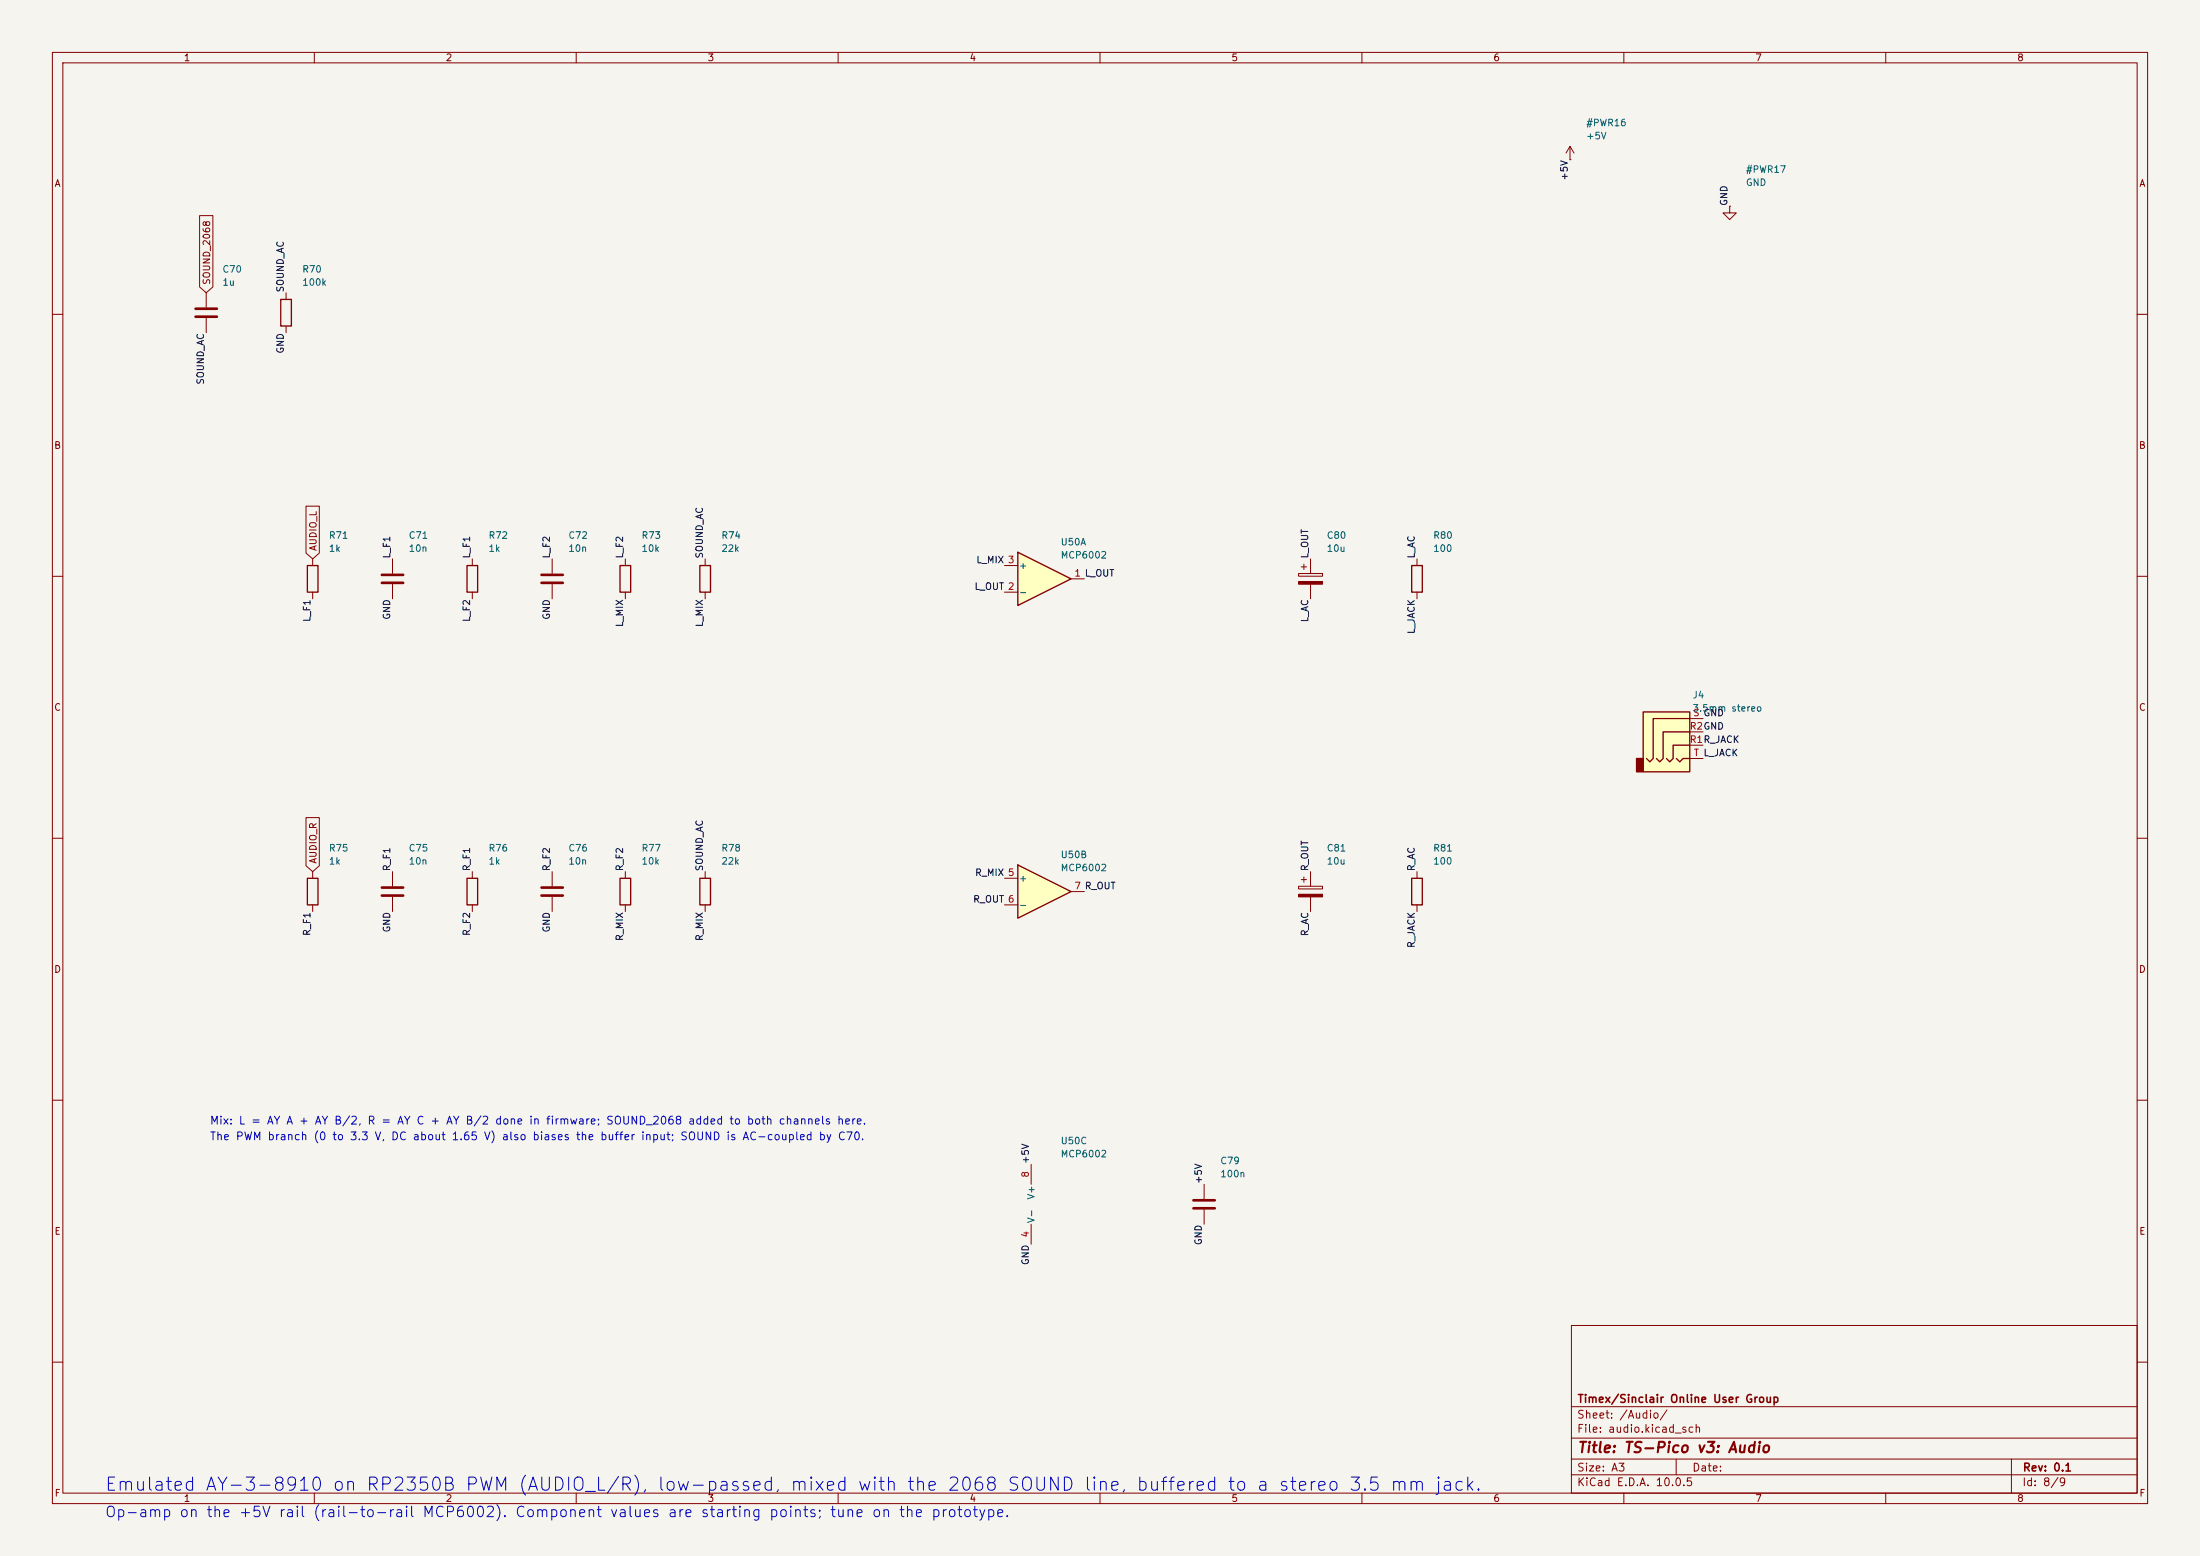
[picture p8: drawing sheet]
<svg xmlns="http://www.w3.org/2000/svg" width="420mm" height="297mm" viewBox="0 0 420 297" stroke-linecap="round" stroke-linejoin="round" font-family="sans-serif">
<path d="M0 0h420v297h-420z" fill="#f5f4ef" stroke="#f5f4ef" stroke-width=".19"/>
<g fill="none" stroke="#840000" stroke-width=".19">
<path d="M10 10h400v277h-400zM12 12h396v273h-396zM60 10v2M110 10v2M160 10v2M210 10v2M260 10v2M310 10v2M360 10v2M299.7 30.5h.1M299.7 27.9l-.7 1.3M299.7 27.9l.8 1.3"/>
<path d="M299.7 27.9v2.6M10 60h2M408 60h2M10 110h2M270.5 106.7v1.3M270.5 113v1.3M408 110h2M10 160h2M408 160h2M59.7 166.4v1.2M59.7 172.7v1.3M10 210h2"/>
<path d="M408 210h2M300 253h108v32h-108zM10 260h2M300 278.5h108M300 274.5h108M300 268.5h108M320 278.5v3M384 278.5v6.5M408 260h2M60 285v2M110 285v2M160 285v2"/>
<path d="M210 285v2M260 285v2M300 281.5h108M310 285v2M360 285v2"/>
</g>
<path d="M269.5 108h2v5h-2zM58.7 167.6h2v5.1h-2z" fill="none" stroke="#840000" stroke-width=".25"/>
<path d="M194.3 105.4l10.2 5.1-10.2 5.1z" fill="#ffffc2"/>
<path d="M53.6 57.2h2v5h-2zM58.7 108h2v5h-2zM89.2 108h2v5h-2zM118.4 108h2v5h-2zM133.6 108h2v5h-2zM194.3 105.4l10.2 5.1-10.2 5.1zM89.2 167.6h2v5.1h-2zM118.4 167.6h2v5.1h-2zM133.6 167.6h2v5.1h-2z" fill="none" stroke="#840000" stroke-width=".25"/>
<g fill="none" stroke="#840000" stroke-width=".19">
<path d="M330.2 39.4v1.2h1.3l-1.3 1.3-1.3-1.3h1.3M330.2 39.4h.1M39.4 55.9v2.8M54.6 55.9v1.3M39.4 60.7v2.8M54.6 62.2v1.3M59.7 106.7v1.3M59.7 113v1.3M74.9 106.7v2.8M74.9 111.5v2.8M90.2 106.7v1.3M90.2 113v1.3"/>
<path d="M105.4 106.7v2.8M105.4 111.5v2.8M119.4 106.7v1.3M119.4 113v1.3M134.6 106.7v1.3M134.6 113v1.3M191.8 113h2.5M191.8 108h2.5M204.5 110.5h2.5M247.9 109.5h4.6v.5h-4.6zM248.4 108.2h1M248.9 107.7v1"/>
<path d="M250.2 106.7v2.8M250.2 111.5v2.8M74.9 166.4v2.8M74.9 171.2v2.8M90.2 166.4v1.2M90.2 172.7v1.3M105.4 166.4v2.8M105.4 171.2v2.8M119.4 166.4v1.2M119.4 172.7v1.3M134.6 166.4v1.2M134.6 172.7v1.3"/>
<path d="M196.8 222.2v3.9M196.8 233.7v3.8M229.9 226.1v2.8M229.9 230.9v2.8"/>
</g>
<path d="M247.9 111h4.6v.5h-4.6z" fill="#840000" stroke="#840000" stroke-width=".19"/>
<path d="M37.3 58.9h4.1M37.3 60.5h4.1M72.9 109.7h4.1M72.9 111.3h4.1M103.4 109.7h4M103.4 111.3h4M72.9 169.4h4.1M72.9 170.9h4.1M103.4 169.4h4M103.4 170.9h4M227.8 229.1h4.1M227.8 230.6h4.1" fill="none" stroke="#840000" stroke-width=".51"/>
<path d="M194.3 165.1l10.2 5.1-10.2 5.1z" fill="#ffffc2"/>
<path d="M194.3 165.1l10.2 5.1-10.2 5.1zM269.5 167.6h2v5.1h-2z" fill="none" stroke="#840000" stroke-width=".25"/>
<path d="M191.8 167.6h2.5M191.8 172.7h2.5M204.5 170.2h2.5M247.9 169.2h4.6v.5h-4.6zM248.4 167.9h1M248.9 167.4v1M250.2 166.4v2.8M250.2 171.2v2.8M270.5 166.4v1.2M270.5 172.7v1.3" fill="none" stroke="#840000" stroke-width=".19"/>
<path d="M247.9 170.7h4.6v.5h-4.6z" fill="#840000" stroke="#840000" stroke-width=".19"/>
<path d="M313.7 135.9h8.9v11.4h-8.9z" fill="#ffffc2"/>
<path d="M312.4 144.8h1.3v2.5h-1.3z" fill="#840000" stroke="#840000" stroke-width=".25"/>
<path d="M313.7 135.9h8.9v11.4h-8.9zM322.6 137.2h-7v7.6l-.6 .6-.7-.6M322.6 139.7h-5.1v5.1l-.6 .6-.7-.6M320 144.8l.7 .6 .6-.6h1.3M322.6 142.2h-3.2v2.6l-.6 .6-.7-.6" fill="none" stroke="#840000" stroke-width=".25"/>
<path d="M38.1 41.2h2.5v13.6l-1.2 1.1-1.3-1.1zM58.4 96.6h2.6v9l-1.3 1.1-1.3-1.1zM322.6 139.7h2.5M322.6 137.2h2.5M58.4 156.1h2.6v9.2l-1.3 1.1-1.3-1.1zM322.6 142.2h2.5M322.6 144.8h2.5" fill="none" stroke="#840000" stroke-width=".19"/>
<text font-size="2.5" fill="#0000c2" x="19.9" y="285.2">Emulated AY-3-8910 on RP2350B PWM (AUDIO_L/R), low-passed, mixed with the 2068 SOUND line, buffered to a stereo 3.5 mm jack.</text>
<text font-size="2" fill="#840000" x="301" y="277.8">Title: TS-Pico v3: Audio</text>
<text font-size="2" fill="#0000c2" x="19.9" y="290.1">Op-amp on the +5V rail (rail-to-rail MCP6002). Component values are starting points; tune on the prototype.</text>
<g font-size="1.5" fill="#0000c2">
<text x="40" y="215">Mix: L = AY A + AY B/2, R = AY C + AY B/2 done in firmware; SOUND_2068 added to both channels here.</text>
<text x="40" y="218">The PWM branch (0 to 3.3 V, DC about 1.65 V) also biases the buffer input; SOUND is AC-coupled by C70.</text>
</g>
<g font-size="1.5" fill="#840000">
<text x="301" y="268.1">Timex/Sinclair Online User Group</text>
<text x="300.9" y="273.8">File: audio.kicad_sch</text>
<text x="300.9" y="271.1">Sheet: /Audio/</text>
<text x="300.9" y="281.2">Size: A3</text>
<text x="322.9" y="281.2">Date:</text>
<text x="386" y="281.2">Rev: 0.1</text>
<text x="300.9" y="284">KiCad E.D.A. 10.0.5</text>
<text x="385.9" y="284">Id: 8/9</text>
</g>
<g font-size="1.3" fill="#840000">
<text x="35" y="12">1</text>
<text x="85" y="12">2</text>
<text x="135" y="12">3</text>
<text x="185" y="12">4</text>
<text x="235" y="12">5</text>
<text x="285" y="12">6</text>
<text x="335" y="12">7</text>
<text x="385" y="12">8</text>
<text x="10.3" y="36">A</text>
<text x="408.3" y="36">A</text>
<text x="40.4" y="54.5" transform="rotate(-90 40.4 54.5)">SOUND_2068</text>
<text x="10.2" y="86">B</text>
<text x="408.2" y="86">B</text>
<text x="60.7" y="105.3" transform="rotate(-90 60.7 105.3)">AUDIO_L</text>
<text x="10.2" y="136">C</text>
<text x="408.2" y="136">C</text>
<text x="60.7" y="165" transform="rotate(-90 60.7 165)">AUDIO_R</text>
<text x="10.2" y="186">D</text>
<text x="408.2" y="186">D</text>
<text x="10.3" y="236">E</text>
<text x="408.3" y="236">E</text>
<text x="10.3" y="286">F</text>
<text x="35" y="287">1</text>
<text x="85" y="287">2</text>
<text x="135" y="287">3</text>
<text x="185" y="287">4</text>
<text x="235" y="287">5</text>
<text x="285" y="287">6</text>
<text x="335" y="287">7</text>
<text x="385" y="287">8</text>
<text x="408.3" y="286">F</text>
</g>
<g font-size="1.3" fill="#006464">
<text x="302.7" y="24.4">#PWR16</text>
<text x="302.7" y="26.9">+5V</text>
<text x="333.2" y="33.3">#PWR17</text>
<text x="333.2" y="35.8">GND</text>
<text x="42.4" y="52.3">C70</text>
<text x="57.6" y="52.3">R70</text>
<text x="42.4" y="54.8">1u</text>
<text x="57.6" y="54.8">100k</text>
<text x="62.7" y="103.1">R71</text>
<text x="62.7" y="105.6">1k</text>
<text x="77.9" y="103.1">C71</text>
<text x="77.9" y="105.6">10n</text>
<text x="93.2" y="103.1">R72</text>
<text x="93.2" y="105.6">1k</text>
<text x="108.4" y="103.1">C72</text>
<text x="108.4" y="105.6">10n</text>
<text x="122.4" y="103.1">R73</text>
<text x="122.4" y="105.6">10k</text>
<text x="137.6" y="103.1">R74</text>
<text x="137.6" y="105.6">22k</text>
<text x="202.4" y="104.4">U50A</text>
<text x="202.4" y="106.9">MCP6002</text>
<text x="253.2" y="103.1">C80</text>
<text x="253.2" y="105.6">10u</text>
<text x="273.5" y="103.1">R80</text>
<text x="273.5" y="105.6">100</text>
<text x="194.4" y="114">-</text>
<text x="194.4" y="108.9">+</text>
<text x="323" y="133.6">J4</text>
<text x="323" y="136.1">3.5mm stereo</text>
<text x="62.7" y="162.8">R75</text>
<text x="62.7" y="165.3">1k</text>
<text x="77.9" y="162.8">C75</text>
<text x="77.9" y="165.3">10n</text>
<text x="93.2" y="162.8">R76</text>
<text x="93.2" y="165.3">1k</text>
<text x="108.4" y="162.8">C76</text>
<text x="108.4" y="165.3">10n</text>
<text x="122.4" y="162.8">R77</text>
<text x="122.4" y="165.3">10k</text>
<text x="137.6" y="162.8">R78</text>
<text x="137.6" y="165.3">22k</text>
<text x="202.4" y="164.1">U50B</text>
<text x="202.4" y="166.6">MCP6002</text>
<text x="253.2" y="162.8">C81</text>
<text x="253.2" y="165.3">10u</text>
<text x="273.5" y="162.8">R81</text>
<text x="273.5" y="165.3">100</text>
<text x="194.4" y="168.6">+</text>
<text x="194.4" y="173.7">-</text>
<text x="202.4" y="218.7">U50C</text>
<text x="202.4" y="221.2">MCP6002</text>
<text x="232.9" y="222.5">C79</text>
<text x="232.9" y="225">100n</text>
<text x="197.8" y="233.6" transform="rotate(-90 197.8 233.6)">V-</text>
<text x="197.8" y="229.1" transform="rotate(-90 197.8 229.1)">V+</text>
</g>
<g font-size="1.3" fill="#0f0f0f">
<text x="299.6" y="34.6" transform="rotate(-90 299.6 34.6)">+5V</text>
<text x="330.1" y="39.4" transform="rotate(-90 330.1 39.4)">GND</text>
<text x="54.5" y="55.9" transform="rotate(-90 54.5 55.9)">SOUND_AC</text>
<text x="54.5" y="67.6" transform="rotate(-90 54.5 67.6)">GND</text>
<text x="39.2" y="73.5" transform="rotate(-90 39.2 73.5)">SOUND_AC</text>
<text x="74.8" y="106.7" transform="rotate(-90 74.8 106.7)">L_F1</text>
<text x="90" y="106.7" transform="rotate(-90 90 106.7)">L_F1</text>
<text x="105.3" y="106.7" transform="rotate(-90 105.3 106.7)">L_F2</text>
<text x="119.3" y="106.7" transform="rotate(-90 119.3 106.7)">L_F2</text>
<text x="134.5" y="106.7" transform="rotate(-90 134.5 106.7)">SOUND_AC</text>
<text x="186.3" y="107.8">L_MIX 3</text>
<text x="250.1" y="106.7" transform="rotate(-90 250.1 106.7)">L_OUT</text>
<text x="270.4" y="106.7" transform="rotate(-90 270.4 106.7)">L_AC</text>
<text x="185.9" y="112.9">L_OUT 2</text>
<text x="59.6" y="118.8" transform="rotate(-90 59.6 118.8)">L_F1</text>
<text x="74.8" y="118.4" transform="rotate(-90 74.8 118.4)">GND</text>
<text x="90" y="118.8" transform="rotate(-90 90 118.8)">L_F2</text>
<text x="105.3" y="118.4" transform="rotate(-90 105.3 118.4)">GND</text>
<text x="119.3" y="119.8" transform="rotate(-90 119.3 119.8)">L_MIX</text>
<text x="134.5" y="119.8" transform="rotate(-90 134.5 119.8)">L_MIX</text>
<text x="250.1" y="118.9" transform="rotate(-90 250.1 118.9)">L_AC</text>
<text x="270.4" y="121.1" transform="rotate(-90 270.4 121.1)">L_JACK</text>
<text x="74.8" y="166.4" transform="rotate(-90 74.8 166.4)">R_F1</text>
<text x="90" y="166.4" transform="rotate(-90 90 166.4)">R_F1</text>
<text x="105.3" y="166.4" transform="rotate(-90 105.3 166.4)">R_F2</text>
<text x="119.3" y="166.4" transform="rotate(-90 119.3 166.4)">R_F2</text>
<text x="134.5" y="166.4" transform="rotate(-90 134.5 166.4)">SOUND_AC</text>
<text x="186" y="167.5">R_MIX 5</text>
<text x="250.1" y="166.4" transform="rotate(-90 250.1 166.4)">R_OUT</text>
<text x="270.4" y="166.4" transform="rotate(-90 270.4 166.4)">R_AC</text>
<text x="185.7" y="172.6">R_OUT 6</text>
<text x="59.6" y="178.8" transform="rotate(-90 59.6 178.8)">R_F1</text>
<text x="74.8" y="178.1" transform="rotate(-90 74.8 178.1)">GND</text>
<text x="90" y="178.8" transform="rotate(-90 90 178.8)">R_F2</text>
<text x="105.3" y="178.1" transform="rotate(-90 105.3 178.1)">GND</text>
<text x="119.3" y="179.7" transform="rotate(-90 119.3 179.7)">R_MIX</text>
<text x="134.5" y="179.7" transform="rotate(-90 134.5 179.7)">R_MIX</text>
<text x="250.1" y="178.8" transform="rotate(-90 250.1 178.8)">R_AC</text>
<text x="270.4" y="181.1" transform="rotate(-90 270.4 181.1)">R_JACK</text>
<text x="196.7" y="222.3" transform="rotate(-90 196.7 222.3)">+5V</text>
<text x="229.7" y="226.1" transform="rotate(-90 229.7 226.1)">+5V</text>
<text x="229.7" y="237.8" transform="rotate(-90 229.7 237.8)">GND</text>
<text x="196.7" y="241.6" transform="rotate(-90 196.7 241.6)">GND</text>
</g>
<g font-size="1.3" fill="#a90000">
<text x="205" y="110.4">1 L_OUT</text>
<text x="323.1" y="137">S GND</text>
<text x="322.5" y="142.1">R1R_JACK</text>
<text x="322.5" y="139.6">R2GND</text>
<text x="323.2" y="144.6">T L_JACK</text>
<text x="205" y="170">7 R_OUT</text>
<text x="196.7" y="224.9" transform="rotate(-90 196.7 224.9)">8</text>
<text x="196.7" y="236.3" transform="rotate(-90 196.7 236.3)">4</text>
</g>
</svg>
